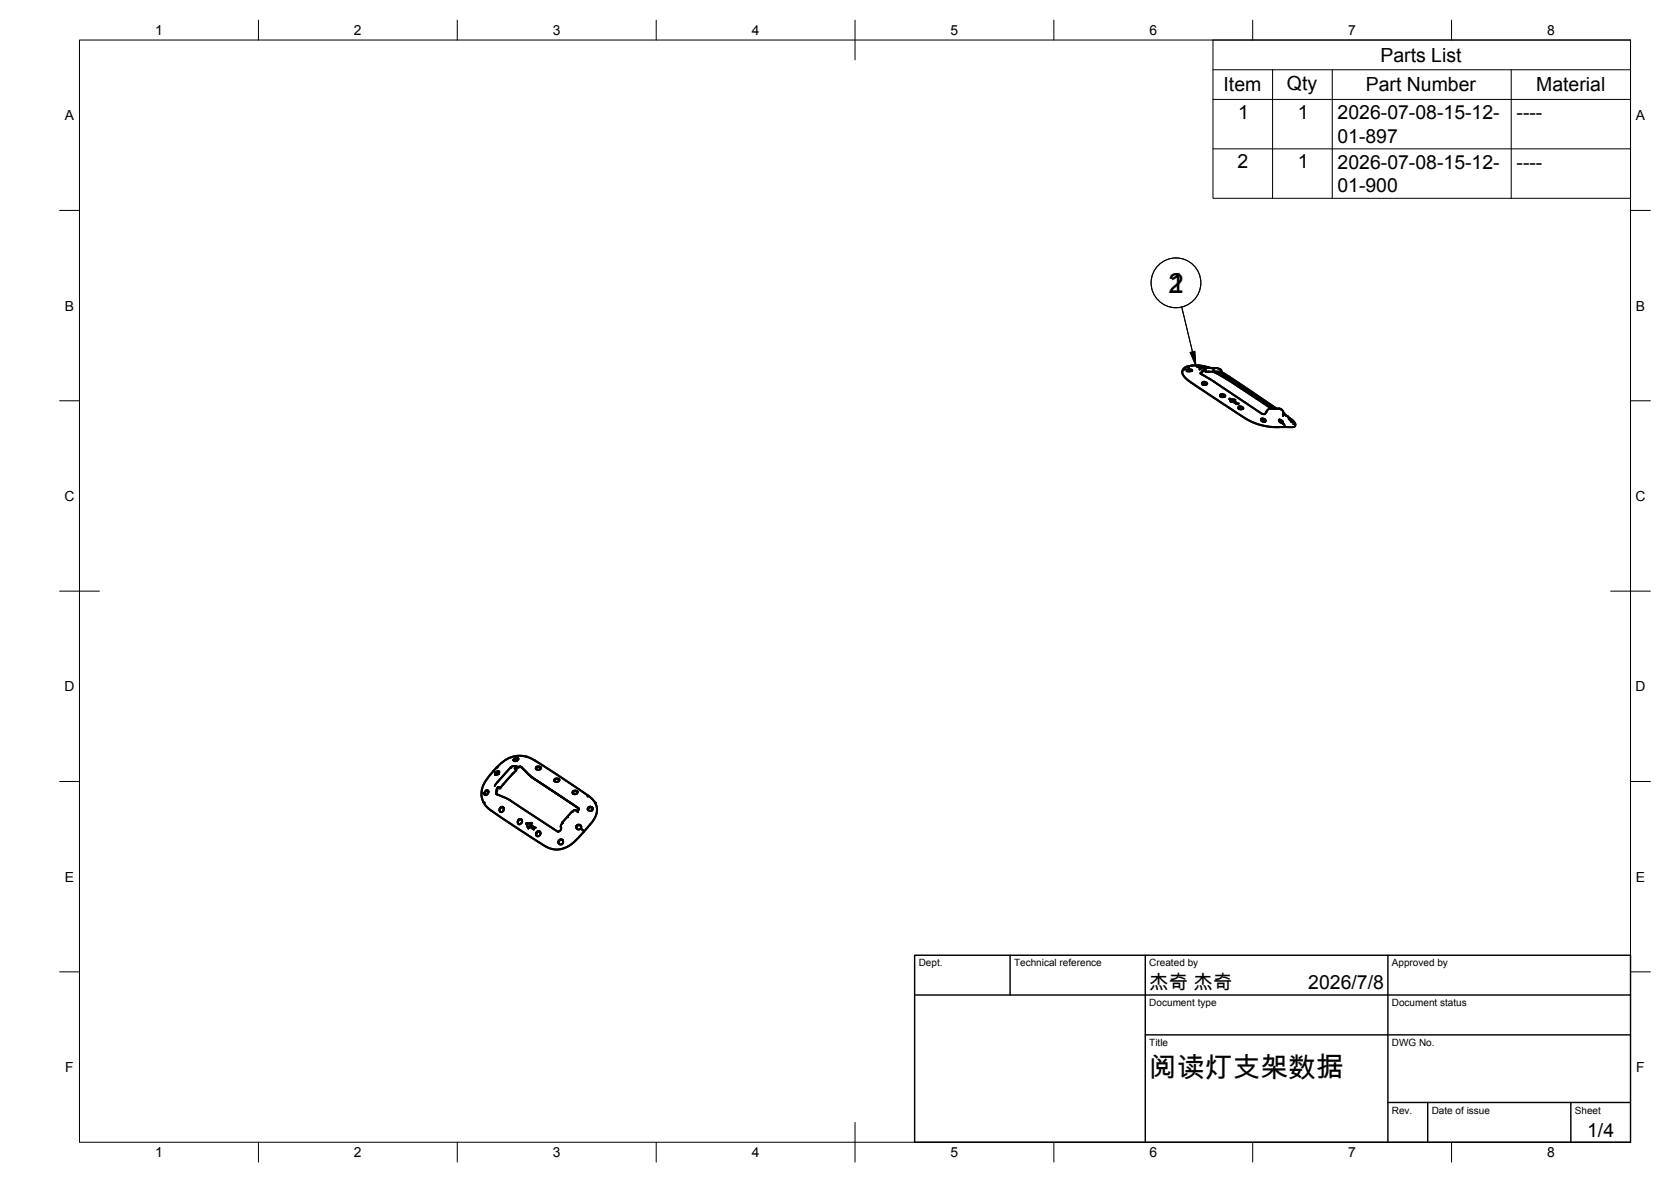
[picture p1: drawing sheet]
<svg xmlns="http://www.w3.org/2000/svg" width="420mm" height="297mm" viewBox="0 0 420 297" stroke-linecap="round" stroke-linejoin="round" font-family="sans-serif">
<!-- layer: Visible -->
<g fill="none" stroke="#000" stroke-width=".51">
<path d="M298.4 93.1l.6-.2a.45 .45 0 0 1 .4-.1 .45 .45 0 0 1 .3 .3l-1.1 .2zM298.4 93.2h.1M299.7 93.2l-.7-.2-.6 .2M300.7 91.8h.1M301.1 92.1l1.1 .2M301.1 92.1h.2M301.5 92.1v.1M301.5 91.9h.1M301.6 92.9l.7-.4a12 12 0 0 1 4.2 .2l.5 .2M301.8 92.2l.5 .1M301.9 93.8l2.9 1.8 12.4 8.3a.85 .85 0 0 0 .9 .1 .85 .85 0 0 0 .5-.8l.6-.5M301.9 92.2l.9 .1"/>
<path d="M302.2 96.3l.8-.1 .4 .3M302.2 92.3h.1M302.3 92.3h-.1M302.4 96h.7a.33 .33 0 0 1 .4 .4 .33 .33 0 0 1-.4 .3 .51 .51 0 0 1-.6 .1 .51 .51 0 0 1-.2-.6zM302.8 92.3h.1M302.9 92.3l1.4 .2M302.9 92.9l-.5 .3-.5 .6M302.9 92.9v.2M302.9 92.9l.2 .1M303.1 93.2v.1M303.1 93.2h-.1a.46 .46 0 0 0-.5-.1 .46 .46 0 0 0-.3 .4l-.3 .4M303.1 93.2l.1 .2"/>
<path d="M303.1 93.3l.1 .1M303.1 93h.1M303.1 93l.1 .1M303.1 93.1l.1 .3M303.2 93.4h.1M303.2 93.3h.1M303.4 96.6h-.1M304.2 92.4l-.3-.1a8.2 8.2 0 0 0-6.1 .2 1.52 1.52 0 0 0 .2 2.4l3.6 2.6 11.1 7.3a16.7 16.7 0 0 0 10.9 2.5h.5a1.2 1.2 0 0 0 1.6-.5 2.43 2.43 0 0 0-1.6-1.9M305 93.4a171.1 171.1 0 0 1 14.7 9.3M306.3 93.4l.8 .5M306.5 93.5l-.7-.1 3.1 1.7M306.8 99.4l.5-.2 .7 .4"/>
<path d="M306.8 92.9l.3 .1-.1 .4zM306.9 99.2a.66 .66 0 0 1 .7-.2 .66 .66 0 0 1 .4 .6 .67 .67 0 0 1-.7 .2 .67 .67 0 0 1-.5-.5zM306.9 93.6l.2 .3 3.5 2.5M307 93.4h-3.8M307 93.4h.1M307.1 93.4h.1M307.1 93.3l.2 .5M307.1 93.5l13.9 9.2M307.5 93.8l3.1 2.4M310.6 96.4l9.3 6.3M310.6 96.2l9.7 6.5M309.2 100.3l1 .2"/>
<path d="M310.2 100.7l.9 .8M310.2 100.5l.2 .1M310.5 100.5v.1M310.5 100.6l-.3 .1M310.5 100.6l-1.4-.4 .4 .8 .4-.2 1 .7 .4-.1-1.1-.7M311.3 102.5l.6-.2 .6 .4M312.5 102.8h.1M312.6 102.7a.63 .63 0 0 0-.6-.5 .63 .63 0 0 0-.6 .4l.3 .3 .7-.1M312.6 102.7l-.1 .1M317.1 105.3a.73 .73 0 0 1 1.1 .5l-.7 .2-.4-.3zM317.1 105.4l.7 .1 .4 .4M317.1 105.4h.1"/>
<path d="M319.2 102.7h.2M321.6 105.6h.1M321.6 105.5a.77 .77 0 0 1 .9 .8l-.6-.1zM321.6 105.6l.5 .2 .4 .5M321.6 102.7h.1M321.6 102.7h-2.4M321.6 102.7l.6 .2M322.2 102.9l.5 .7-.1 .9M322.2 102.9h.1M322.5 106.3l.4 .3 .1 .4M322.5 106.3h.1M322.7 103.9l.7 .6"/>
<path d="M322.8 104l1.9 1.5M324 105.2l.6 .3 .4 .5zM324.3 105.5l.2 .2M122 198.9a.48 .48 0 0 1 .8-.1 .48 .48 0 0 1-.3 .8 .44 .44 0 0 1-.6 .1 .44 .44 0 0 1 0-.7zM122.8 198.8a.74 .74 0 0 0-.9 .9M123.2 194.7h.1M124 193.8h.1M124.6 194.1l-.1 .1a.45 .45 0 0 0 .3 .6 .45 .45 0 0 0 .6-.3M124.6 194.3l-.1 .4M124.6 194.1h.1M124.6 194.2v.1M124.7 194.2h-.1"/>
<path d="M124.9 193.9l-.3 .2M124.9 193.9h.1M125.2 193.8a.34 .34 0 0 1 .3 .2 .34 .34 0 0 1-.1 .4M125.2 197.8l-.3 .8a.67 .67 0 0 0 .2 1.1l3.1 1.4 12 7.9a.91 .91 0 0 0 .8-.5 .91 .91 0 0 0 0-.9l.5-.8M125.2 197.8l.1 .1M125.2 197.8l.2 .1M125.4 197.9h.1M125.4 194.4h.1M125.5 197.9l.2 .2M125.5 198a.48 .48 0 0 0-.5 .2 .48 .48 0 0 0 0 .5l-.2 .8M125.5 194l-.4-.1-.4 .3M125.5 198h.1"/>
<path d="M125.5 198l.2 .1M125.7 198.1h.1M125.8 198l-.1 .1M129.2 190.8l.1-.1a.52 .52 0 0 1 .6-.3 .52 .52 0 0 1 .4 .4l-.7 .5a.33 .33 0 0 1-.4-.1 .33 .33 0 0 1 0-.4zM129.5 193.2l.2-.3 1.3-.1 2.7 2.5 11.8 7.9M129.6 193.2v.1M129.6 193.3l.2 .2M129.7 193.6l-3.9 4.4M129.7 192.6a1.29 1.29 0 0 0-1.4 .3l-3.9 4.6M129.8 193.5l-.1 .1M129.8 193.5h.1M130.3 190.7h-.6l-.5 .4"/>
<path d="M130.6 192.6l-1 .3-.2 .2 .2 .1M130.8 192.6l3.1 2.8M132.4 190.2l1.4 .5 3.3 2.1 10.6 7a4.2 4.2 0 0 1 1 7 24.2 24.2 0 0 1-6.3 6.1 5.5 5.5 0 0 1-5.7-.5l-12.4-8.2a5.3 5.3 0 0 1-2-8.3l1.7-2.1M132.4 190.2a7.3 7.3 0 0 0-7.5 2.7l-.9 .9M132.4 190.1h.1M133.9 195.4l11.6 7.7v.4l-.4 .3M134.8 192.8a.65 .65 0 0 1 .7-.2 .65 .65 0 0 1 .5 .6h-.1a.57 .57 0 0 1-.7 .3 .57 .57 0 0 1-.4-.7zM136 192.9l-.8-.1-.4 .2v.3M139.4 195.9a.59 .59 0 0 1 .8-.3 .59 .59 0 0 1 .3 .7l-.1 .1a.57 .57 0 0 1-.7 .1 .57 .57 0 0 1-.3-.6zM140.7 196l-.3-.2a.65 .65 0 0 0-1 .5M145 199.4a.47 .47 0 0 0 .1-.7 .47 .47 0 0 0-.7 0 .49 .49 0 0 0-.4 .7 .49 .49 0 0 0 .8 .1l.2-.1M145.2 199l-.3-.2a.59 .59 0 0 0-.9 .6"/>
<path d="M125.7 203.9h.1M125.7 203.1a.57 .57 0 0 0 .2 .9 .57 .57 0 0 0 .8-.6 .52 .52 0 0 0-.3-.6 .52 .52 0 0 0-.7 .3M126.6 203a.66 .66 0 0 0-.8 .1 .66 .66 0 0 0-.1 .8M130.4 206a.61 .61 0 0 1 .9 .3 .61 .61 0 0 1-.6 .8 .62 .62 0 0 1-.5-.4 .62 .62 0 0 1 .2-.7zM131.2 206.1a.63 .63 0 0 0-.8 0 .63 .63 0 0 0-.1 .9M132.3 206.9l.6 1.3M133.1 207.7l1.1 .7M133.4 207.3l.2-.5-1.3 .1 .5 1.3 .3-.5M133.4 206.9l-1 .1M133.6 206.9h-.2M134.2 208.4h.1M134.5 208l-1.1-.7 1.1 .7-.3 .4"/>
<path d="M135.8 209.7a.57 .57 0 0 1-.9 .4 .57 .57 0 0 1 .1-1l.7-.2 .2 .5-.1 .3M135.9 209.2l-.1-.1a.67 .67 0 0 0-.8 .1 .67 .67 0 0 0-.1 .8M141.5 206.7h-.1l.1 .1M141.5 206.7v.1M141.5 211.3a.63 .63 0 0 0-.8-.1 .63 .63 0 0 0-.2 .8M143.9 204v.1M143.9 204l-2.5 2.7M143.9 204.1a.74 .74 0 0 1 .7-.6 .74 .74 0 0 1 .7 .6M145 207.5h.1M145 207.5a.62 .62 0 0 0 .2 .9 .62 .62 0 0 0 .8-.2M145 207.5a.62 .62 0 0 1 .9-.1 .62 .62 0 0 1 .1 .8M146 208.2l.7 .6"/>
<path d="M146.1 208.2h-.1M146.1 207.7l-.6-.3a.6 .6 0 0 0-.5 .8M147.9 203a.59 .59 0 0 1 .9-.2 .59 .59 0 0 1 0 .9 .59 .59 0 0 1-.8 0 .59 .59 0 0 1-.1-.7zM149.1 203.1a.66 .66 0 0 0-.8-.2 .66 .66 0 0 0-.5 .6"/>
<circle cx="141.1" cy="211.6" r=".63"/>
</g>
<g fill="#000">
<circle cx="297.4" cy="93" r=".25"/>
<circle cx="297.9" cy="92.8" r=".25"/>
<circle cx="298.7" cy="92.5" r=".25"/>
<circle cx="301.2" cy="92.1" r=".25"/>
<circle cx="301.4" cy="92.3" r=".25"/>
<circle cx="301.5" cy="92.4" r=".25"/>
<circle cx="302.4" cy="92.5" r=".25"/>
<circle cx="302.8" cy="92.5" r=".25"/>
<circle cx="302.8" cy="92.3" r=".25"/>
<circle cx="302.9" cy="92.3" r=".25"/>
<circle cx="303" cy="93.3" r=".25"/>
<circle cx="304.7" cy="92.5" r=".25"/>
<circle cx="305.1" cy="93.1" r=".25"/>
<circle cx="305.4" cy="92.5" r=".25"/>
<circle cx="307" cy="93.7" r=".25"/>
<circle cx="307" cy="93.8" r=".25"/>
<circle cx="307.7" cy="94.1" r=".25"/>
<circle cx="310.9" cy="101.5" r=".25"/>
<circle cx="311.3" cy="101.4" r=".25"/>
<circle cx="319.4" cy="102.7" r=".25"/>
<circle cx="320.4" cy="102.7" r=".25"/>
<circle cx="322.7" cy="103.9" r=".25"/>
<circle cx="323.5" cy="104.5" r=".25"/>
<circle cx="324.7" cy="105.5" r=".25"/>
<circle cx="324.7" cy="106.1" r=".25"/>
<circle cx="325.2" cy="106.5" r=".25"/>
<circle cx="121.3" cy="199.3" r=".25"/>
<circle cx="124" cy="193.8" r=".25"/>
<circle cx="124.6" cy="194.1" r=".25"/>
<circle cx="124.7" cy="194.2" r=".25"/>
<circle cx="124.9" cy="192.9" r=".25"/>
<circle cx="125.2" cy="193.8" r=".25"/>
<circle cx="125.5" cy="198" r=".25"/>
<circle cx="128.3" cy="192.9" r=".25"/>
<circle cx="129.5" cy="190.4" r=".25"/>
<circle cx="129.7" cy="192.6" r=".25"/>
<circle cx="121.6" cy="201.7" r=".25"/>
<circle cx="133.6" cy="207" r=".25"/>
<circle cx="134.5" cy="208" r=".25"/>
<circle cx="142.6" cy="205.3" r=".25"/>
<circle cx="147.7" cy="200.1" r=".25"/>
<circle cx="149.6" cy="201.7" r=".25"/>
</g>
<!-- layer: BORDER -->
<g fill="none" stroke="#000" stroke-width=".25">
<path d="M20 10.1h390v276.9h-390zM65 5.1v5M115 5.1v5M165 5.1v5M215 5.1v10M265 5.1v5M315 5.1v5M365 5.1v5M15 52.9h5M410 52.9h5M15 100.7h5M410 100.7h5"/>
<path d="M15 148.6h10M405 148.6h10M15 196.4h5M410 196.4h5M15 244.2h5M410 244.2h5M65 287v5M115 287v5M165 287v5M215 282.1v9.9M265 287v5M315 287v5"/>
<path d="M365 287v5"/>
</g>
<!-- layer: TITLEBLOCK -->
<path d="M230 240.1h180v46.9h-180zM230 250h180M254 240.1v9.9M288 240.1v46.9M349 240.1v46.9M288 260.1h122M349 277.1h61M359 277.1v9.9M395 277.1v9.9" fill="none" stroke="#000" stroke-width=".36"/>
<!-- layer: Parts Lists -->
<path d="M305 10.1h105v39.7h-105zM305 17.5h105M320 17.5v32.3M335 17.5v32.3M380 17.5v32.3M305 25h105M305 37.4h105" fill="none" stroke="#000" stroke-width=".25"/>
<!-- layer: Balloons -->
<circle cx="295.7" cy="71.1" r="6.3" fill="none" stroke="#000" stroke-width=".25"/>
<!-- layer: 0 -->
<path d="M299.3 88.6l1.1-.3 .3 3.5z" fill="#000" stroke="#000" stroke-width=".25"/>
<path d="M297.1 77.2l2.7 11.2" fill="none" stroke="#000" stroke-width=".25"/>
<g font-size="7">
<text x="293.8" y="73.6">2</text>
<text x="294" y="73.6">1</text>
<text x="289" y="270.6">阅读灯支架数据</text>
</g>
<g font-size="4.9">
<text x="347.1" y="15.5">Parts List</text>
<text x="307.7" y="23">Item</text>
<text x="323.6" y="22.5">Qty</text>
<text x="343.4" y="23">Part Number</text>
<text x="386.3" y="23">Material</text>
<text x="311.3" y="29.9">1</text>
<text x="326.3" y="29.9">1</text>
<text x="336.3" y="35.9">01-897</text>
<text x="336.3" y="30">2026-07-08-15-12-</text>
<text x="381.3" y="30">----</text>
<text x="311.2" y="42.3">2</text>
<text x="326.3" y="42.3">1</text>
<text x="336.3" y="42.4">2026-07-08-15-12-</text>
<text x="381.3" y="42.4">----</text>
<text x="336.3" y="48.3">01-900</text>
<text x="289" y="248.5">杰奇 杰奇</text>
<text x="329" y="248.5">2026/7/8</text>
<text x="399.1" y="285.7">1/4</text>
</g>
<g font-size="3.5">
<text x="39" y="8.8">1</text>
<text x="89" y="8.8">2</text>
<text x="139" y="8.8">3</text>
<text x="189" y="8.8">4</text>
<text x="239" y="8.8">5</text>
<text x="289" y="8.8">6</text>
<text x="339" y="8.8">7</text>
<text x="389" y="8.8">8</text>
<text x="16.3" y="30.2">A</text>
<text x="411.3" y="30.2">A</text>
<text x="16.3" y="78">B</text>
<text x="411.3" y="78">B</text>
<text x="16.2" y="125.9">C</text>
<text x="411.2" y="125.9">C</text>
<text x="16.2" y="173.7">D</text>
<text x="411.2" y="173.7">D</text>
<text x="16.3" y="221.6">E</text>
<text x="411.3" y="221.6">E</text>
<text x="16.4" y="269.4">F</text>
<text x="411.4" y="269.4">F</text>
<text x="39" y="290.8">1</text>
<text x="89" y="290.8">2</text>
<text x="139" y="290.8">3</text>
<text x="189" y="290.8">4</text>
<text x="239" y="290.8">5</text>
<text x="289" y="290.8">6</text>
<text x="339" y="290.8">7</text>
<text x="389" y="290.8">8</text>
</g>
<g font-size="2.5">
<text x="231" y="242.9">Dept.</text>
<text x="255" y="242.9">Technical reference</text>
<text x="289" y="242.9">Created by</text>
<text x="350" y="242.9">Approved by</text>
<text x="289" y="252.8">Document type</text>
<text x="350" y="252.8">Document status</text>
<text x="289" y="262.9">Title</text>
<text x="350" y="262.9">DWG No.</text>
<text x="350" y="279.9">Rev.</text>
<text x="360" y="279.9">Date of issue</text>
<text x="396" y="279.9">Sheet</text>
</g>
</svg>
